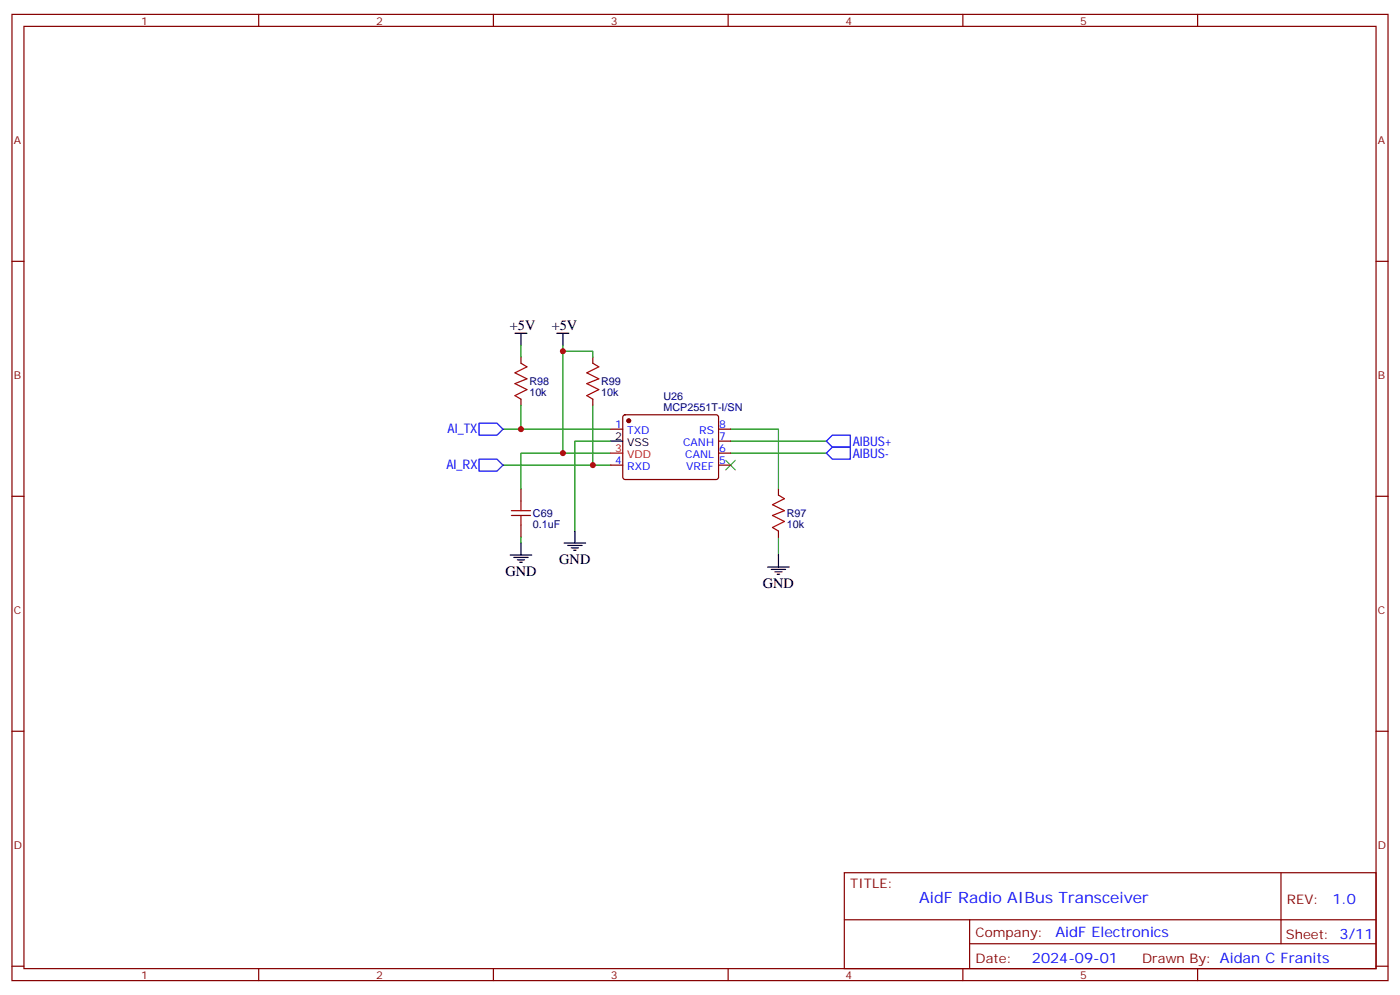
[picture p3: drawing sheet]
<svg xmlns="http://www.w3.org/2000/svg" width="412mm" height="293mm" viewBox="0 0 412 293" stroke-linecap="round" stroke-linejoin="round" font-family="sans-serif">
<g fill="none" stroke="#870000" stroke-width=".35">
<path d="M3.5 4.2h405.4v284.4h-405.4zM7.1 7.8h398.2v277.2h-398.2zM76.2 4.2v3.6M145.3 4.2v3.6M214.5 4.2v3.6M283.6 4.2v3.6M352.8 4.2v3.6M3.5 76.9h3.6M405.3 76.9h3.6M153.5 105.1v1.8M153.5 117.5v1.7M174.6 105.1v1.8"/>
<path d="M174.6 117.5v1.7M179.9 126.3h3.5M179.9 136.9h3.5M183.7 122.3l.4-.2h27.1l.5 .7-.1 17.9-.6 .4-27.1-.1-.5-.6v-17.6zM211.7 126.3h3.5M211.7 136.9h3.5M211.7 133.3h3.5M211.7 129.8h3.5M3.5 146.1h3.6M153.5 143.9v3.6M153.5 154.5v3.5M229.3 143.9v1.8"/>
<path d="M229.3 156.3v1.7M405.3 146.1h3.6M3.5 215.2h3.6M405.3 215.2h3.6M248.7 256.8h156.6v28.2h-156.6zM377.3 256.8v20.9M248.7 270.7h156.5M285.6 277.7h119.6M285.6 270.7v14.1M3.5 284.3h3.6M76.2 285v3.6M145.3 285v3.6"/>
<path d="M214.5 285v3.6M283.6 285v3.6M352.8 285v3.6M405.3 284.3h3.6"/>
</g>
<g fill="none" stroke="#008700" stroke-width=".35">
<path d="M153.5 101.6v3.5M153.5 119.2v7.1M165.8 101.6v31.7h14.1M165.8 103.4h8.8v1.7M174.6 119.2v17.7M148.2 126.3h31.7M148.2 136.9h31.7M165.8 133.3h-12.3v10.6M179.9 129.8h-10.6v26.5M215.2 126.3h14.1v17.6M215.2 133.3h28.2M215.2 129.8h28.2"/>
<path d="M153.5 158v1.8M229.3 158v5.3"/>
</g>
<g fill="none" stroke="#000" stroke-width=".35">
<path d="M151.7 98.1h3.5M153.5 98.1v3.5M164 98.1h3.6M165.8 98.1v3.5M179.9 129.8h3.5M153.5 159.8v3.5M166.2 159.8h6.3M169.3 156.3v3.5M150.3 163.3h6.3M151.3 164h4.3M152.4 164.7h2.1M153.1 165.5h.7"/>
<path d="M167.2 160.5h4.2M168.3 161.2h2.1M169 161.9h.7M226.1 166.9h6.4M227.2 167.6h4.2M228.2 168.3h2.2M229 169h.7M229.3 163.3v3.6"/>
</g>
<path d="M153.5 106.9l1.7 1.1-3.5 1.7 3.5 1.8-3.5 1.4 3.5 1.8-3.5 1.7 1.8 1.1M174.6 106.9l1.8 1.1-3.5 1.7 3.5 1.8-3.5 1.4 3.5 1.8-3.5 1.7 1.7 1.1M150.6 151.7h5.7M150.6 150.3h5.7M153.5 147.5v2.8M153.5 151.7v2.8M229.3 145.7l1.8 1.1-3.6 1.7 3.6 1.8-3.6 1.4 3.6 1.8-3.6 1.7 1.8 1.1" fill="none" stroke="#a10000" stroke-width=".35"/>
<path d="M141.1 135.1h5.3l1.8 1.8-1.8 1.7h-5.3zM141.1 124.5h5.3l1.8 1.8-1.8 1.8h-5.3zM243.4 133.3l1.8-1.7h5.3v3.5h-5.3zM243.4 129.8l1.8-1.7h5.3v3.5h-5.3z" fill="none" stroke="#00f" stroke-width=".35"/>
<path d="M213.8 135.5l2.8 2.8M216.6 135.5l-2.8 2.8" fill="none" stroke="#3c3" stroke-width=".35"/>
<circle cx="185.2" cy="123.8" r=".53" fill="#870000" stroke="#870000" stroke-width=".35"/>
<path d="M179.9 133.3h3.5" fill="none" stroke="#f00" stroke-width=".35"/>
<g fill="#c00">
<circle cx="165.8" cy="133.3" r=".88"/>
<circle cx="153.5" cy="126.3" r=".88"/>
<circle cx="174.6" cy="136.9" r=".88"/>
<circle cx="165.8" cy="103.4" r=".88"/>
</g>
<text font-size="4.6" fill="#00f" x="270.8" y="265.8">AidF Radio AIBus Transceiver</text>
<g font-size="4.2">
<text x="150.2" y="97">+5V</text>
<text x="162.5" y="97">+5V</text>
<text x="164.7" y="166">GND</text>
<text x="148.9" y="169.5">GND</text>
<text x="224.7" y="173">GND</text>
</g>
<g font-size="4.2" fill="#00f">
<text x="392.5" y="266.1">1.0</text>
<text x="310.9" y="275.6">AidF Electronics</text>
<text x="304" y="283.4">2024-09-01</text>
</g>
<g font-size="3.9" fill="#00f">
<text x="131.8" y="127.5">AI_TX</text>
<text x="251.2" y="131.2">AIBUS+</text>
<text x="251.2" y="134.7">AIBUS-</text>
<text x="131.5" y="138.1">AI_RX</text>
</g>
<g font-size="3.9" fill="#800">
<text x="250.5" y="261.4">TITLE:</text>
<text x="379.1" y="266.1">REV:</text>
<text x="287.4" y="275.6">Company:</text>
<text x="378.7" y="276.2">Sheet: 3/11</text>
<text x="287.4" y="283.3">Date:</text>
<text x="336.4" y="283.4">Drawn By: Aidan C Franits</text>
</g>
<g font-size="3.2" fill="#800">
<text x="41.6" y="7.2">1</text>
<text x="110.8" y="7.2">2</text>
<text x="179.9" y="7.2">3</text>
<text x="249.1" y="7.2">4</text>
<text x="318.2" y="7.2">5</text>
<text x="4.1" y="42.3">A</text>
<text x="405.9" y="42.3">A</text>
<text x="4.1" y="111.5">B</text>
<text x="405.9" y="111.5">B</text>
<text x="4.1" y="180.6">C</text>
<text x="405.9" y="180.6">C</text>
<text x="4.1" y="249.8">D</text>
<text x="405.9" y="249.8">D</text>
<text x="41.6" y="288">1</text>
<text x="110.8" y="288">2</text>
<text x="179.9" y="288">3</text>
<text x="249.1" y="288">4</text>
<text x="318.2" y="288">5</text>
</g>
<g font-size="3.2" fill="#000080">
<text x="155.9" y="113.3">R98</text>
<text x="177.1" y="113.3">R99</text>
<text x="155.9" y="116.5">10k</text>
<text x="177.1" y="116.5">10k</text>
<text x="195.4" y="117.8">U26</text>
<text x="195.4" y="121">MCP2551T-I/SN</text>
<text x="157" y="155.3">0.1uF</text>
<text x="157" y="152.1">C69</text>
<text x="231.8" y="155.4">10k</text>
<text x="231.8" y="152.1">R97</text>
</g>
<g font-size="3.2" fill="#00f">
<text x="181.3" y="125.9">1</text>
<text x="211.8" y="125.9">8</text>
<text x="184.7" y="127.7">TXD</text>
<text x="201.2" y="131.2">CANH</text>
<text x="206" y="127.7">RS</text>
<text x="211.8" y="129.5">7</text>
<text x="181.3" y="136.5">4</text>
<text x="201.8" y="134.8">CANL</text>
<text x="211.8" y="136.5">5</text>
<text x="211.8" y="133">6</text>
<text x="184.7" y="138.3">RXD</text>
<text x="202.2" y="138.3">VREF</text>
</g>
<g font-size="3.2">
<text x="181.3" y="129.5">2</text>
<text x="184.7" y="131.2">VSS</text>
</g>
<g font-size="3.2" fill="#f00">
<text x="181.3" y="133">3</text>
<text x="184.7" y="134.8">VDD</text>
</g>
</svg>
